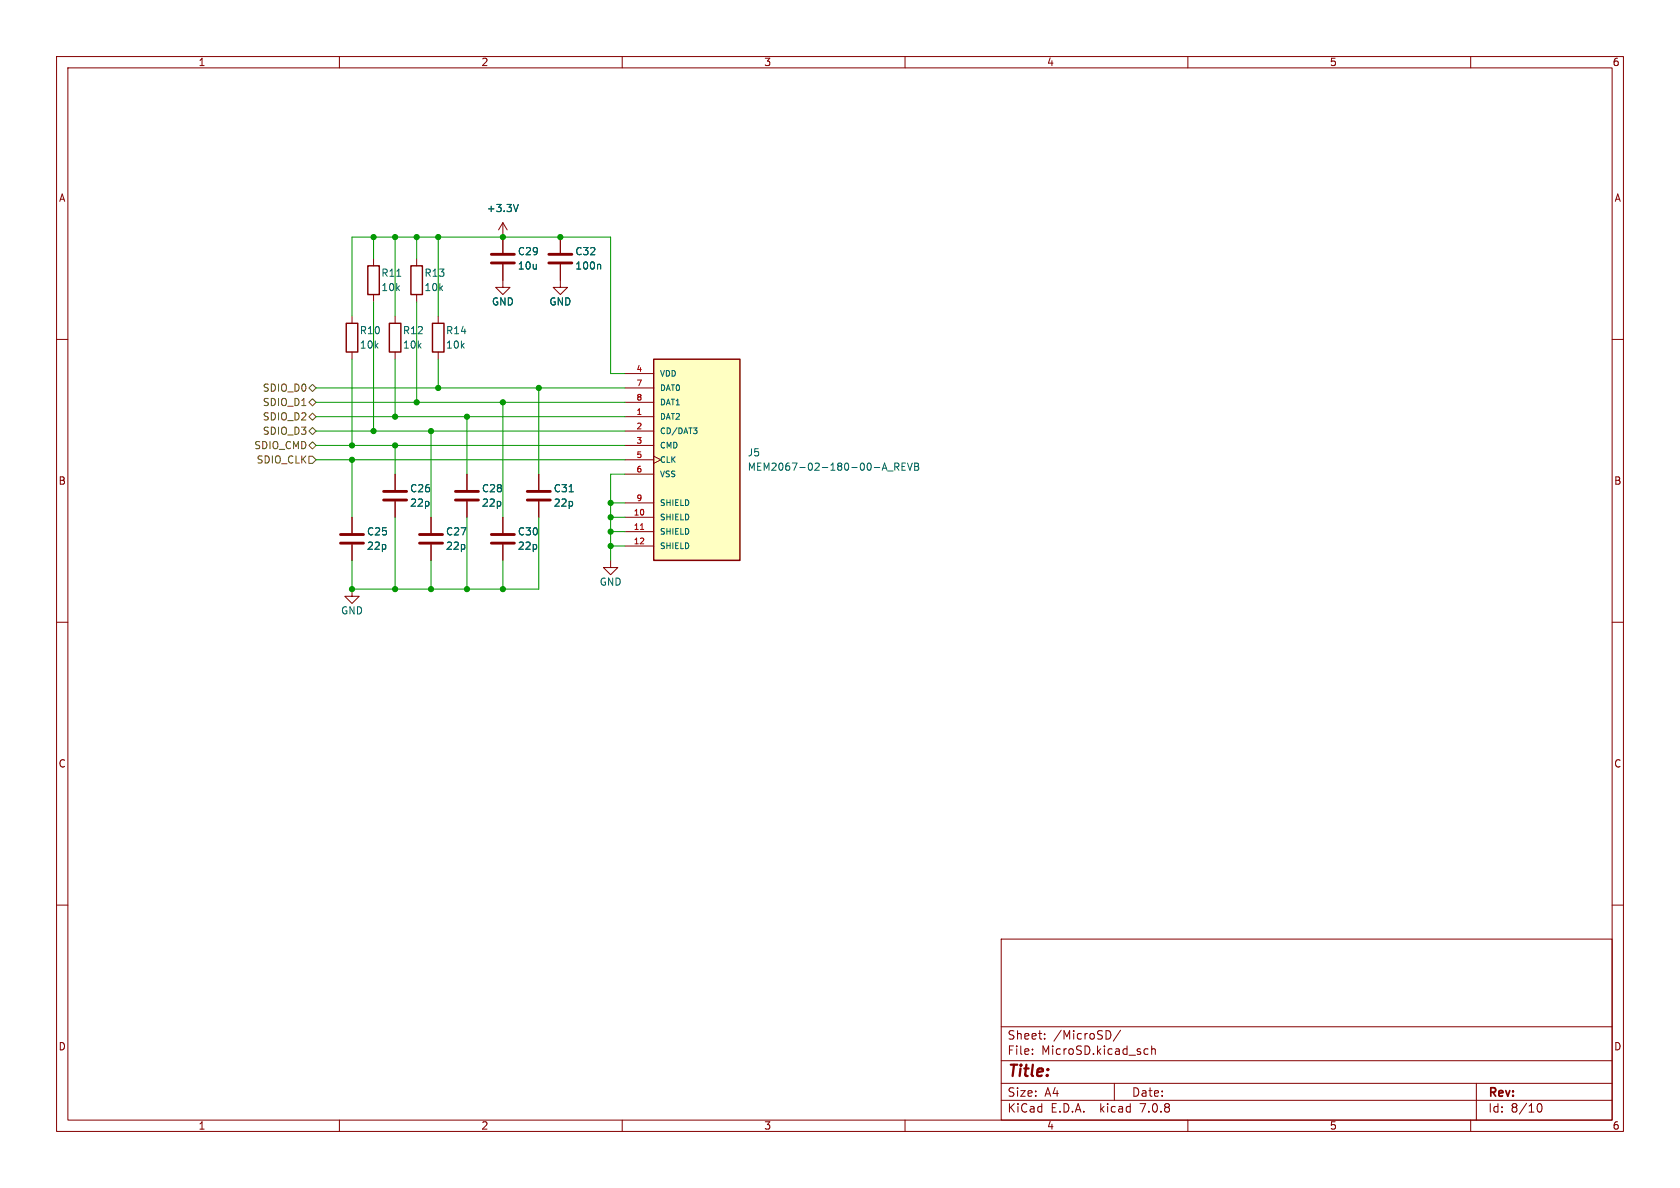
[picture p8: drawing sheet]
<svg xmlns="http://www.w3.org/2000/svg" width="297mm" height="210mm" viewBox="0 0 297 210" stroke-linecap="round" stroke-linejoin="round" font-family="sans-serif">
<g fill="none" stroke="#840000" stroke-width=".18">
<path d="M10 10h277v190h-277zM12 12h273v186h-273zM60 10v2M110 10v2M160 10v2M210 10v2M260 10v2M88.9 39.4v5.3M88.9 39.4l-.8 1.2M88.9 39.4l.8 1.2M10 60h2M62.2 55.9v1.3"/>
<path d="M66 45.7v1.3M66 52.1v1.2M69.8 55.9v1.3M73.7 45.7v1.3M73.7 52.1v1.2M77.5 55.9v1.3M88.9 46.7v4.1h1.3l-1.3 1.3-1.3-1.3h1.3M99.1 46.7v4.1h1.2l-1.2 1.3-1.3-1.3h1.3M99.1 41.9v2.8M285 60h2M62.2 62.2v1.3M69.8 62.2v1.3"/>
<path d="M77.5 62.2v1.3M110.5 73.7h5.1M110.5 76.2h5.1M110.5 78.7h5.1M110.5 66h5.1M110.5 68.6h5.1M110.5 71.1h5.1M62.2 91.4v2.8M62.2 96.3v2.8M69.8 83.8v2.8M69.8 88.6v2.8M76.2 91.4v2.8"/>
<path d="M76.2 96.3v2.8M82.5 83.8v2.8M82.5 88.6v2.8M88.9 91.4v2.8M88.9 96.3v2.8M95.2 83.8v2.8M95.2 88.6v2.8M107.9 99.1v1.2h1.3l-1.3 1.3-1.2-1.3h1.2M110.5 91.4h5.1M110.5 94h5.1M110.5 96.5h5.1M110.5 81.3h5.1"/>
<path d="M110.5 83.8h5.1M110.5 88.9h5.1M115.6 80.6l1.2 .7-1.2 .6M10 110h2M62.2 104.1v1.3h1.3l-1.3 1.3-1.2-1.3h1.2M285 110h2M10 160h2M285 160h2M177 166h108v32h-108zM60 198v2M110 198v2M160 198v2"/>
<path d="M177 194.5h108M177 191.5h108M177 187.5h108M177 181.5h108M182.5 186.3v.1M182.5 185.5v.1M184.7 183.6v.1M184.7 182.8v.1M196.1 182.3l.3 .5-.1 .5-.2 .3M197 191.5v3M198.1 182.1l-1.3 2M202.5 185.4l.5 .1"/>
<path d="M203 186.3l-.5 .1M203.6 185.5l.2-.1 .4 .1v.9M203.6 184.9v1.5M210 198v2M260 198v2M261 191.5v6.5M271.7 195.7l.2-.5 .2-.1a.8 .8 0 0 1 .5 .7 .8 .8 0 0 1-.5 .8l-.2-.1-.2-.5"/>
</g>
<path d="M61.2 57.2h2v5h-2zM65 47h2.1v5.1h-2.1zM68.8 57.2h2.1v5h-2.1zM72.6 47h2.1v5.1h-2.1zM76.5 57.2h2v5h-2zM115.6 63.5h15.2v35.6h-15.2z" fill="none" stroke="#840000" stroke-width=".25"/>
<g fill="none" stroke="#840000" stroke-width=".51">
<path d="M86.9 46.5h4M86.9 45h4M97 46.5h4.1M97 45h4.1M60.2 96h4.1M60.2 94.5h4.1M67.8 88.4h4.1M67.8 86.9h4.1M74.2 96h4M74.2 94.5h4M80.5 88.4h4.1M80.5 86.9h4.1"/>
<path d="M86.9 96h4M86.9 94.5h4M93.2 88.4h4.1M93.2 86.9h4.1"/>
</g>
<g fill="none" stroke="#006464" stroke-width=".18">
<path d="M91.6 36.1l-.4 1.3M70.1 48.8h.8M106 46.7l.2 .2v.7M122.6 75.6h.6l-.3 .4M123 76l.2 .2v.3l-.2 .2M100.6 86.9h.7M156.9 83.3h1M158.2 82.5h.6l.1-.2v-.3l-.7-.1v1.2M158.5 82.5l.4 .6M159.5 82.5h.4M160.1 81.9h-.6v1.2h.6M160.4 81.9l.5 1.2 .4-1.2"/>
<path d="M161.7 81.9h.4l.3 .2-.3 .4 .3 .1v.3l-.2 .2h-.5zM161.7 82.5h.4"/>
</g>
<path d="M115.6 63.5h15.2v35.6h-15.2z" fill="#ffffc2" stroke="#ffffc2" stroke-width=".18"/>
<path d="M113.2 93.6h.6" fill="none" stroke="#a90000" stroke-width=".18"/>
<path d="M54.6 78.7l.6-.6 .7 .6-.7 .7zM54.6 76.2l.6-.6 .7 .6-.7 .6zM54.6 68.6l.6-.7 .7 .7-.7 .6zM54.6 71.1l.6-.6 .7 .6-.7 .7zM54.6 73.7l.6-.7 .7 .7-.7 .6zM54.6 80.6h.6l.7 .7-.7 .6h-.6z" fill="none" stroke="#725600" stroke-width=".18"/>
<g fill="none" stroke="#009600" stroke-width=".18">
<path d="M62.2 55.9v-14h45.7v24.1h2.6M66 41.9v3.8M66 53.3v22.9M69.8 41.9v14M73.7 41.9v3.8M73.7 53.3v17.8M77.5 41.9v14M55.9 78.7h54.6M55.9 68.6h54.6M55.9 76.2h54.6M55.9 73.7h54.6M55.9 71.1h54.6"/>
<path d="M62.2 63.5v15.2M69.8 63.5v10.2M69.8 78.7v5.1M76.2 76.2v15.2M77.5 63.5v5.1M82.5 73.7v10.1M88.9 71.1v20.3M95.2 68.6v15.2M55.9 81.3h54.6M62.2 81.3v10.1M69.8 91.4v12.7M76.2 99.1v5"/>
<path d="M82.5 91.4v12.7M88.9 99.1v5M95.2 91.4v12.7h-33v-5M107.9 91.4h2.6M107.9 88.9h2.6M107.9 96.5h2.6M107.9 94h2.6M110.5 83.8h-2.6v15.3"/>
</g>
<g fill="#009600" stroke="#009600" stroke-width=".18">
<circle cx="73.7" cy="41.9" r=".46"/>
<circle cx="69.8" cy="41.9" r=".46"/>
<circle cx="76.2" cy="76.2" r=".46"/>
<circle cx="69.8" cy="73.7" r=".46"/>
<circle cx="82.5" cy="73.7" r=".46"/>
<circle cx="88.9" cy="71.1" r=".46"/>
<circle cx="95.2" cy="68.6" r=".46"/>
<circle cx="77.5" cy="68.6" r=".46"/>
<circle cx="88.9" cy="41.9" r=".46"/>
<circle cx="77.5" cy="41.9" r=".46"/>
<circle cx="66" cy="41.9" r=".46"/>
<circle cx="73.7" cy="71.1" r=".46"/>
<circle cx="99.1" cy="41.9" r=".46"/>
<circle cx="69.8" cy="78.7" r=".46"/>
<circle cx="66" cy="76.2" r=".46"/>
<circle cx="107.9" cy="88.9" r=".46"/>
<circle cx="107.9" cy="91.4" r=".46"/>
<circle cx="88.9" cy="104.1" r=".46"/>
<circle cx="107.9" cy="94" r=".46"/>
<circle cx="107.9" cy="96.5" r=".46"/>
<circle cx="82.5" cy="104.1" r=".46"/>
<circle cx="76.2" cy="104.1" r=".46"/>
<circle cx="69.8" cy="104.1" r=".46"/>
<circle cx="62.2" cy="81.3" r=".46"/>
<circle cx="62.2" cy="78.7" r=".46"/>
<circle cx="62.2" cy="104.1" r=".46"/>
</g>
<text font-size="2.8" fill="#840000" x="178" y="190.9">Title:</text>
<g font-size="2.1" fill="#840000">
<text x="178" y="184">Sheet:</text>
<text x="186.2" y="184">/MicroSD/</text>
<text x="178" y="186.7">File:</text>
<text x="184.1" y="186.7">MicroSD.kicad_sch</text>
<text x="178" y="196.9">KiCad</text>
<text x="178" y="194.1">Size:</text>
<text x="184.7" y="194.1">A4</text>
<text x="185.7" y="196.9">E.D.A.</text>
<text x="194.6" y="196.9">kicad</text>
<text x="200" y="194.1">Date:</text>
<text x="201.8" y="196.9">7.0.8</text>
<text x="263" y="194.3">Rev:</text>
<text x="263" y="196.9">Id:</text>
<text x="267.1" y="196.9">8/10</text>
</g>
<g font-size="1.8" fill="#840000">
<text x="35" y="11.9">1</text>
<text x="85" y="11.9">2</text>
<text x="135" y="11.9">3</text>
<text x="185" y="11.9">4</text>
<text x="235" y="11.9">5</text>
<text x="285" y="11.9">6</text>
<text x="10.3" y="35.9">A</text>
<text x="285.3" y="35.9">A</text>
<text x="10.3" y="85.9">B</text>
<text x="285.3" y="85.9">B</text>
<text x="10.3" y="135.9">C</text>
<text x="285.3" y="135.9">C</text>
<text x="10.3" y="185.9">D</text>
<text x="285.3" y="185.9">D</text>
<text x="35" y="199.9">1</text>
<text x="85" y="199.9">2</text>
<text x="135" y="199.9">3</text>
<text x="185" y="199.9">4</text>
<text x="235" y="199.9">5</text>
<text x="285" y="199.9">6</text>
</g>
<g font-size="1.8" fill="#006464">
<text x="86" y="37.7">+3.3V</text>
<text x="91.4" y="45.3">C29</text>
<text x="91.4" y="47.9">10u</text>
<text x="101.6" y="47.9">100n</text>
<text x="101.6" y="45.3">C32</text>
<text x="67.3" y="51.7">10k</text>
<text x="67.3" y="49.1">R11</text>
<text x="74.9" y="51.7">10k</text>
<text x="74.9" y="49.1">R13</text>
<text x="63.5" y="59.3">R10</text>
<text x="71.1" y="59.3">R12</text>
<text x="78.7" y="59.3">R14</text>
<text x="86.9" y="54.2">GND</text>
<text x="97" y="54.2">GND</text>
<text x="63.5" y="61.8">10k</text>
<text x="71.1" y="61.8">10k</text>
<text x="78.7" y="61.8">10k</text>
<text x="132.1" y="80.9">J5</text>
<text x="132.1" y="83.4">MEM2067-02-180-00-A_REVB</text>
<text x="72.4" y="87.2">C26</text>
<text x="72.4" y="89.8">22p</text>
<text x="85.1" y="87.2">C28</text>
<text x="85.1" y="89.8">22p</text>
<text x="97.8" y="87.2">C31</text>
<text x="97.8" y="89.8">22p</text>
<text x="64.8" y="94.8">C25</text>
<text x="78.7" y="94.8">C27</text>
<text x="91.4" y="94.8">C30</text>
<text x="64.8" y="97.4">22p</text>
<text x="78.7" y="97.4">22p</text>
<text x="91.4" y="97.4">22p</text>
<text x="105.9" y="103.7">GND</text>
<text x="60.2" y="108.8">GND</text>
</g>
<g font-size="1.8" fill="#725600">
<text x="46.4" y="69.4">SDIO_D0</text>
<text x="46.4" y="72">SDIO_D1</text>
<text x="46.4" y="77.1">SDIO_D3</text>
<text x="46.4" y="74.5">SDIO_D2</text>
<text x="44.8" y="79.6">SDIO_CMD</text>
<text x="45.3" y="82.1">SDIO_CLK</text>
</g>
<g font-size="1.4" fill="#a90000">
<text x="112.4" y="65.8">4</text>
<text x="112.4" y="68.3">7</text>
<text x="112.4" y="70.9">8</text>
<text x="112.4" y="73.4">1</text>
<text x="112.4" y="75.9">2</text>
<text x="112.4" y="78.5">3</text>
<text x="112.4" y="81">5</text>
<text x="112.4" y="83.6">6</text>
<text x="112.4" y="88.6">9</text>
<text x="111.9" y="91.2">10</text>
<text x="111.9" y="93.7">11</text>
<text x="111.9" y="96.3">12</text>
</g>
<g font-size="1.4" fill="#006464">
<text x="116.6" y="66.8">VDD</text>
<text x="116.6" y="69.3">DAT0</text>
<text x="116.6" y="71.9">DAT1</text>
<text x="116.6" y="74.4">DAT2</text>
<text x="116.6" y="76.9">CD/DAT3</text>
<text x="116.6" y="79.5">CMD</text>
<text x="116.6" y="82">CLK</text>
<text x="116.6" y="84.6">VSS</text>
<text x="116.6" y="89.6">SHIELD</text>
<text x="116.6" y="92.2">SHIELD</text>
<text x="116.6" y="94.7">SHIELD</text>
<text x="116.6" y="97.3">SHIELD</text>
</g>
</svg>
